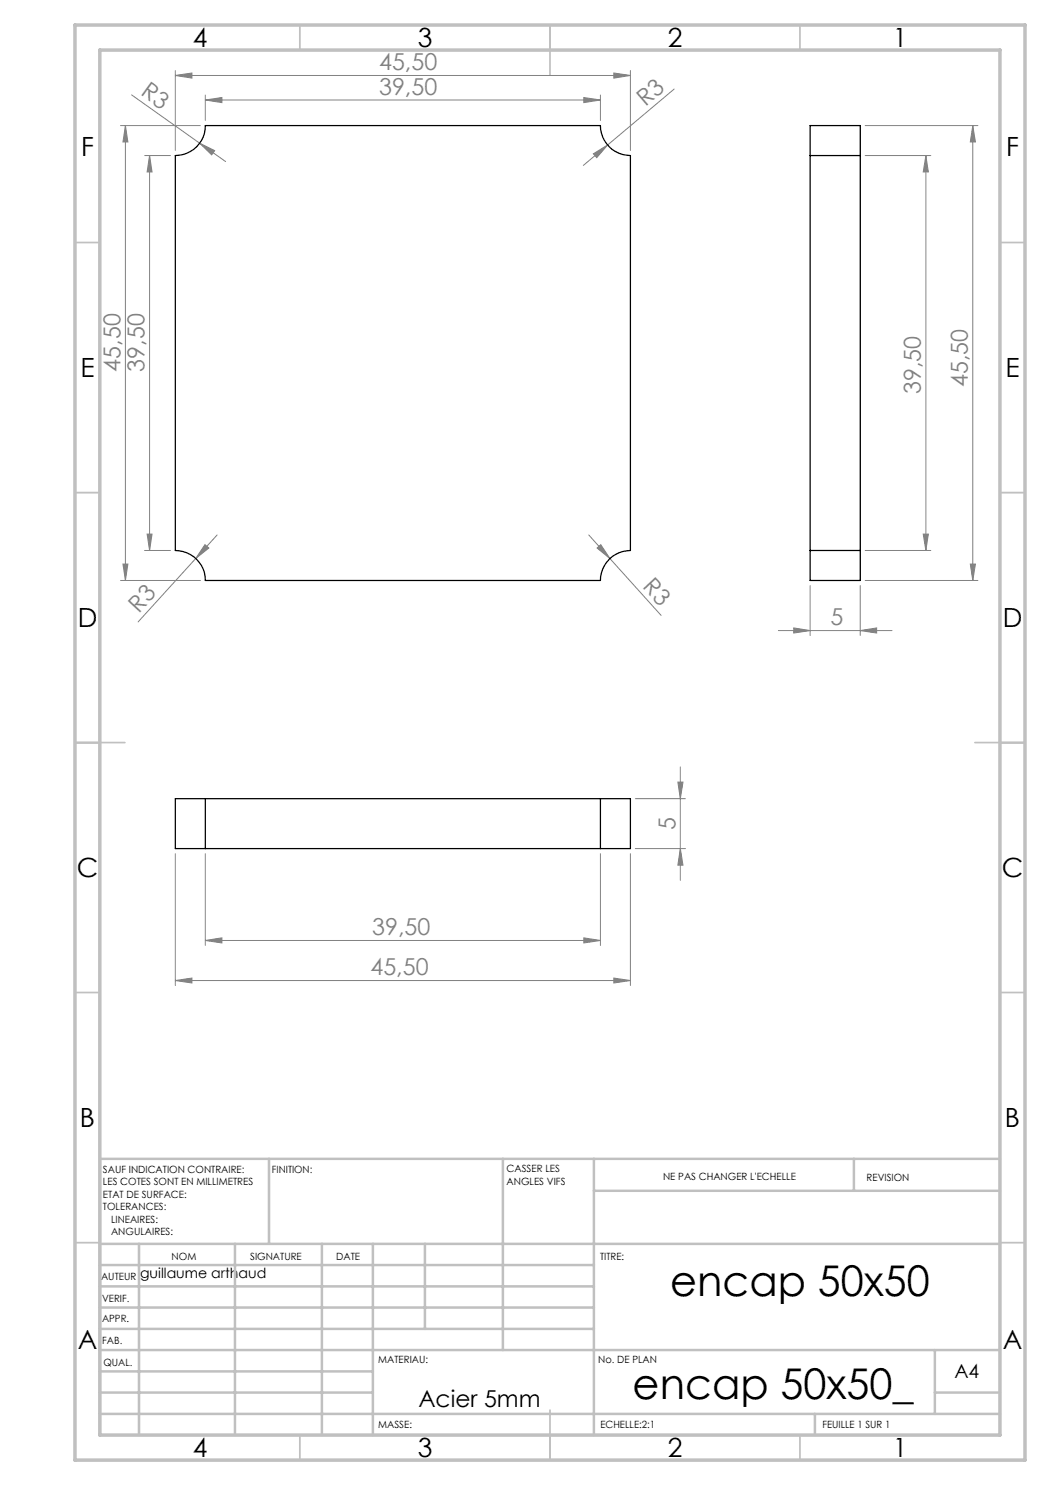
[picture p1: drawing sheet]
<svg xmlns="http://www.w3.org/2000/svg" width="210mm" height="297mm" viewBox="0 0 210 297" stroke-linecap="round" stroke-linejoin="round" font-family="sans-serif">
<g fill="none" stroke="#808080" stroke-width=".2">
<path d="M26.3 19l18.8 13.3M35.1 15.1l3.3-.5v1zM35.1 14.1v16M35.1 15.1h91M41.1 20l3.3-.5v1zM41.1 19v5.1M41.1 20h79M116.8 19.5l3.3 .5-3.3 .5zM120.1 19v5.1M122.8 14.6l3.3 .5-3.3 .5zM126.1 14.1v16M134.8 17.8l-18.1 15.3"/>
<path d="M24.1 25.1h16M25.1 25.1l.5 3.3h-1zM25.1 25.1v91M28.9 31.1h5.2M29.9 31.1l.5 3.3h-1zM29.9 31.1v79M39.9 28.6l3 1.5-.6 .9zM118.7 30.8l2.8-1.8-2.2 2.5zM173 25.1h22.6M173 31.1h13.2M185.2 31.1v79M185.2 31.1l.5 3.3h-1.1z"/>
<path d="M194.6 25.1l.5 3.3h-1zM194.6 25.1v91M24.1 116.1h16M24.6 112.8h1l-.5 3.3zM28.9 110.1h5.2M29.4 106.8h1l-.5 3.3zM41 108.9l.8 .7-2.6 2.1zM43.4 107l-15.8 17.4M117.8 107l4.2 4.7M119.4 109.6l.8-.7 1.8 2.8zM122 111.7l10.2 11.4M162 117.1v10"/>
<path d="M172 117.1v10M173 116.1h22.6M173 110.1h13.2M184.6 106.8h1.1l-.5 3.3zM194.1 112.8h1l-.5 3.3zM155.7 126.1h22.7M158.8 125.6l3.2 .5-3.2 .5zM172 126.1l3.3-.5v1zM127.1 159.7h10M135.6 156.4h1l-.5 3.3zM136.1 153.4v22.7M35.1 170.7v26.4"/>
<path d="M41.1 170.7v18.4M120.1 170.7v18.4M126.1 170.7v26.4M127.1 169.7h10M136.1 169.7l.5 3.3h-1zM35.1 196.1l3.3-.5v1zM35.1 196.1h91M41.1 188.1l3.3-.5v1zM41.1 188.1h79M116.8 187.6l3.3 .5-3.3 .5zM122.8 195.6l3.3 .5-3.3 .5z"/>
</g>
<g fill="none" stroke="#c0c0c0" stroke-width=".35">
<path d="M60 5v5M110 5v10M160 5v5M15 48.5h5M200 48.5h5M15 98.5h5M200 98.5h5M15 148.5h10M195 148.5h10M15 198.5h5M200 198.5h5M15 248.5h5"/>
<path d="M200 248.5h5M60 287v5M110 282v10M160 287v5"/>
</g>
<g fill="none" stroke="#c0c0c0" stroke-width=".5">
<path d="M53.8 231.8v17M100.6 231.8v38.2M118.8 231.8v55.2M118.8 238.2h81.2M170.8 231.8v6.4M200 231.8h-180v55.2M20 248.8h180M20 257.3h98.8M20 253h98.8M27.8 248.8v38.2M47 248.8v38.2M64.4 248.8v38.2"/>
<path d="M74.6 248.8v38.2M85 248.8v17M20 265.8h98.8M20 261.5h98.8M20 278.5h54.6M20 274.3h54.6M20 270h180M187 278.5h13M187 270v12.8M20 282.8h180M163 282.8v4.2"/>
</g>
<path d="M15 5h190v287h-190zM20 10h180v277h-180z" fill="none" stroke="#c0c0c0" stroke-width=".7"/>
<g fill="#808080">
<path d="M39.9 28.6l3 1.5-.6 .9z"/>
<path d="M118.7 30.8l2.8-1.8-2.2 2.5z"/>
<path d="M41 108.9l.8 .7-2.6 2.1z"/>
<path d="M119.4 109.6l.8-.7 1.8 2.8z"/>
<path d="M116.8 187.6l3.3 .5-3.3 .5zM41.1 188.1l3.3-.5v1z"/>
<path d="M41.1 20l3.3-.5v1zM116.8 19.5l3.3 .5-3.3 .5zM158.8 125.6l3.2 .5-3.2 .5zM172 126.1l3.3-.5v1zM35.1 196.1l3.3-.5v1zM122.8 195.6l3.3 .5-3.3 .5z"/>
<path d="M122.8 14.6l3.3 .5-3.3 .5zM35.1 15.1l3.3-.5v1z"/>
<path d="M184.6 106.8h1.1l-.5 3.3zM185.2 31.1l.5 3.3h-1.1z"/>
<path d="M25.1 25.1l.5 3.3h-1zM24.6 112.8h1l-.5 3.3zM29.9 31.1l.5 3.3h-1zM29.4 106.8h1l-.5 3.3zM194.6 25.1l.5 3.3h-1zM194.1 112.8h1l-.5 3.3zM135.6 156.4h1l-.5 3.3zM136.1 169.7l.5 3.3h-1z"/>
</g>
<g fill="none" stroke="#000" stroke-width=".25">
<path d="M35.1 31.1a6 6 0 0 0 6-6h79a6 6 0 0 0 6 6v79a6 6 0 0 0-6 6h-79a6 6 0 0 0-6-6zM162 31.1v-6h10v6M162 31.1v79M162 31.1h10M172 31.1v79M162 110.1v6h10v-6M162 110.1h10M41.1 159.7h-6v10h6M41.1 159.7v10M41.1 159.7h79M120.1 159.7h6v10h-6M120.1 159.7v10"/>
<path d="M41.1 169.7h79"/>
</g>
<g font-size="8.5">
<text x="134" y="259.3">encap 50x50</text>
<text x="126.5" y="279.7">encap 50x50_</text>
</g>
<g font-size="5.3">
<text x="38.5" y="9.5">4</text>
<text x="83.5" y="9.5">3</text>
<text x="133.6" y="9.5">2</text>
<text x="178.6" y="9.5">1</text>
<text x="16.2" y="31.2">F</text>
<text x="201.2" y="31.2">F</text>
<text x="16.1" y="75.5">E</text>
<text x="201.1" y="75.5">E</text>
<text x="15.5" y="125.5">D</text>
<text x="200.5" y="125.5">D</text>
<text x="15.4" y="175.5">C</text>
<text x="200.4" y="175.5">C</text>
<text x="16" y="225.5">B</text>
<text x="201" y="225.5">B</text>
<text x="15.5" y="269.7">A</text>
<text x="200.5" y="269.7">A</text>
<text x="38.5" y="291.5">4</text>
<text x="83.5" y="291.5">3</text>
<text x="133.6" y="291.5">2</text>
<text x="178.6" y="291.5">1</text>
</g>
<g font-size="4.7" fill="#808080">
<text x="75.8" y="14.1">45,50</text>
<text x="28" y="18.9" transform="rotate(36 28 18.9)">R3</text>
<text x="75.8" y="19">39,50</text>
<text x="129.1" y="21.4" transform="rotate(-41 129.1 21.4)">R3</text>
<text x="24.1" y="74.3" transform="rotate(-90 24.1 74.3)">45,50</text>
<text x="28.9" y="74.3" transform="rotate(-90 28.9 74.3)">39,50</text>
<text x="193.6" y="77.5" transform="rotate(-90 193.6 77.5)">45,50</text>
<text x="184.2" y="78.8" transform="rotate(-90 184.2 78.8)">39,50</text>
<text x="128.4" y="117.5" transform="rotate(47 128.4 117.5)">R3</text>
<text x="27.8" y="122.7" transform="rotate(-47 27.8 122.7)">R3</text>
<text x="166.1" y="125.1">5</text>
<text x="135.1" y="165.9" transform="rotate(-90 135.1 165.9)">5</text>
<text x="74.4" y="187.1">39,50</text>
<text x="74.1" y="195.1">45,50</text>
</g>
<text font-size="4.7" x="83.7" y="281.4">Acier 5mm</text>
<text font-size="3.9" x="190.9" y="275.5">A4</text>
<text font-size="2.8" x="28" y="255.7">guillaume arthaud</text>
<g font-size="2">
<text x="20.6" y="234.6">SAUF INDICATION CONTRAIRE:</text>
<text x="20.6" y="237.1">LES COTES SONT EN MILLIMETRES</text>
<text x="20.6" y="239.6">ETAT DE SURFACE:</text>
<text x="54.4" y="234.6">FINITION:</text>
<text x="101.3" y="234.5">CASSER LES</text>
<text x="101.3" y="237">ANGLES VIFS</text>
<text x="132.6" y="236">NE PAS CHANGER L'ECHELLE</text>
<text x="173.3" y="236.2">REVISION</text>
<text x="20.6" y="242.1">TOLERANCES:</text>
<text x="22.2" y="244.6">LINEAIRES:</text>
<text x="22.2" y="247.1">ANGULAIRES:</text>
<text x="34.3" y="252">NOM</text>
<text x="50" y="251.9">SIGNATURE</text>
<text x="67.2" y="251.9">DATE</text>
<text x="120" y="251.9">TITRE:</text>
<text x="20.2" y="256.1">AUTEUR</text>
<text x="20.4" y="260.3">VERIF.</text>
<text x="20.4" y="264.4">APPR.</text>
<text x="20.5" y="268.8">FAB.</text>
<text x="20.7" y="273.1">QUAL.</text>
<text x="75.7" y="272.5">MATERIAU:</text>
<text x="119.6" y="272.5">No. DE PLAN</text>
<text x="75.6" y="285.5">MASSE:</text>
<text x="120.1" y="285.6">ECHELLE:2:1</text>
<text x="164.5" y="285.6">FEUILLE 1 SUR 1</text>
</g>
</svg>
